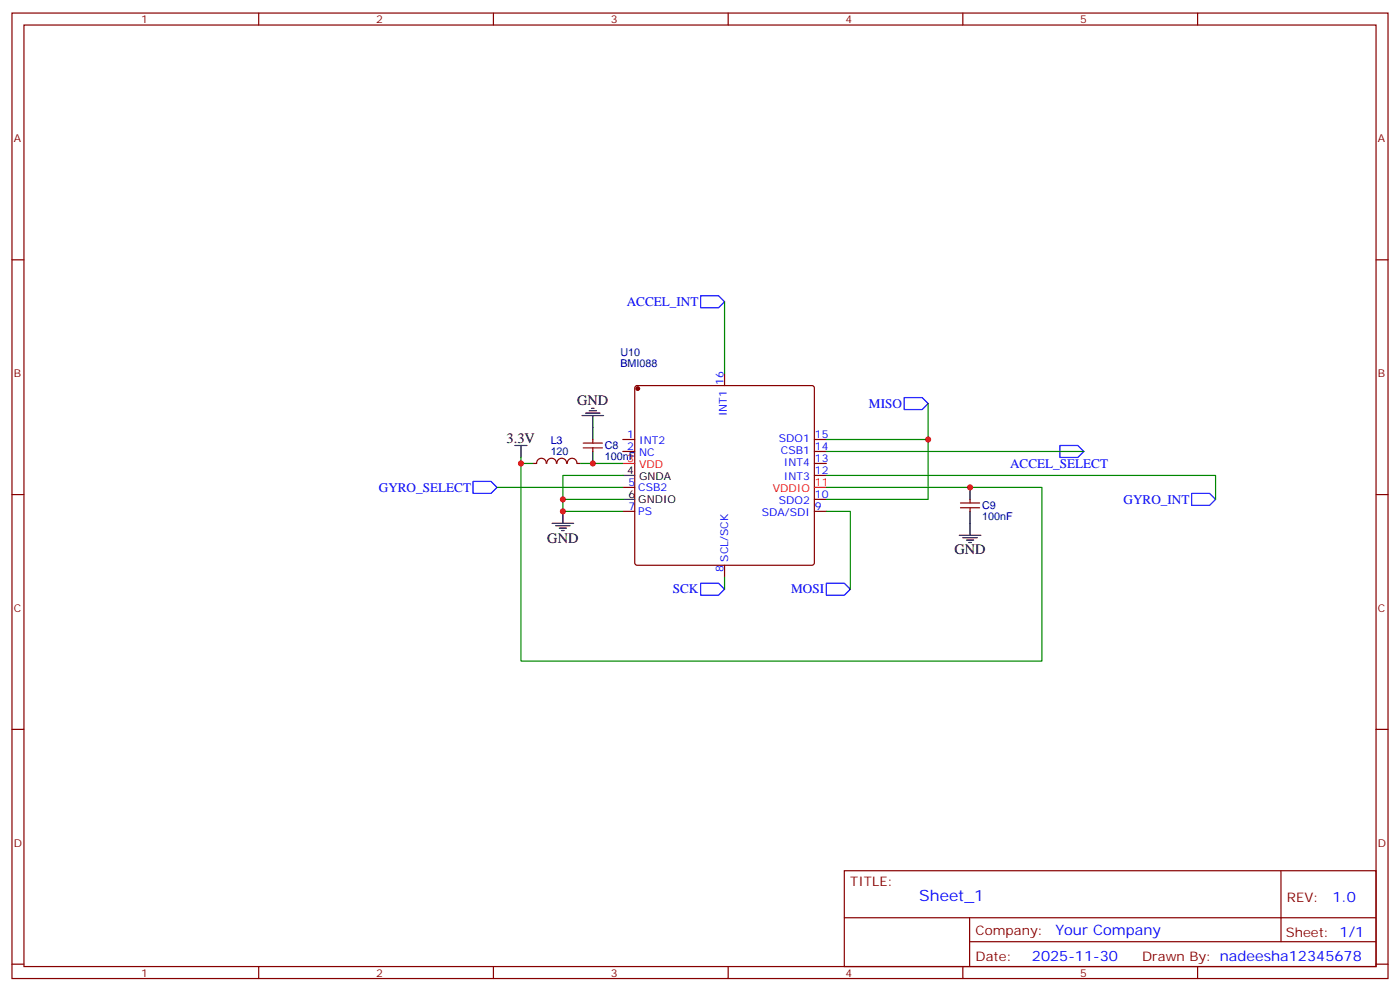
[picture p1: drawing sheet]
<svg xmlns="http://www.w3.org/2000/svg" width="412mm" height="292mm" viewBox="0 0 412 292" stroke-linecap="round" stroke-linejoin="round" font-family="sans-serif">
<g fill="none" stroke="#870000" stroke-width=".35">
<path d="M3.5 3.8h405.4v284.4h-405.4zM7.1 7.4h398.2v277.3h-398.2zM76.2 3.8v3.6M145.3 3.8v3.6M214.5 3.8v3.6M283.6 3.8v3.6M352.8 3.8v3.6M3.5 76.5h3.6M405.3 76.5h3.6M187.2 113.8l.5-.2h51.5l.5 .2 .2 .5v51.5l-.2 .5-.5 .2h-51.5l-.5-.3-.2-.4v-51.5zM213.4 110v3.6M157 136.5h1"/>
<path d="M158.1 136.5a1.41 1.41 0 0 1 1.4-1.5 1.41 1.41 0 0 1 1.4 1.5M161.1 136.5a1.41 1.41 0 0 1 1.4-1.5 1.41 1.41 0 0 1 1.4 1.5M164.1 136.5a1.41 1.41 0 0 1 1.4-1.5 1.41 1.41 0 0 1 1.4 1.5M167.1 136.5a1.41 1.41 0 0 1 1.4-1.5 1.41 1.41 0 0 1 1.4 1.5M170 136.5h1.1M171.8 130.5h5.6M171.8 131.9h5.6M174.6 129.4v1.1M174.6 131.9v1.1M183.4 129.4h3.6M183.4 133h3.6M239.9 129.4h3.5"/>
<path d="M239.9 133h3.5M239.9 136.5h3.5M3.5 145.7h3.6M183.4 143.5h3.6M183.4 150.6h3.6M239.9 150.6h3.5M239.9 147.1h3.5M239.9 140h3.5M282.9 148.1h5.7M282.9 149.5h5.7M285.8 147.1v1M285.8 149.5v1.1"/>
<path d="M405.3 145.7h3.6M213.4 166.5v3.5M3.5 214.8h3.6M405.3 214.8h3.6M248.7 256.4h156.6v28.3h-156.6zM377.3 256.5v20.8M248.7 270.3h156.5M285.6 277.3h119.6M285.6 270.3v14.1M3.5 284h3.6M76.2 284.7v3.5M145.3 284.7v3.5"/>
<path d="M214.5 284.7v3.5M283.6 284.7v3.5M352.8 284.7v3.5M405.3 284h3.6"/>
</g>
<circle cx="187.9" cy="114.4" r=".53" fill="#870000" stroke="#870000" stroke-width=".35"/>
<path d="M183.4 136.5h3.6M239.9 143.5h3.5" fill="none" stroke="#f00" stroke-width=".35"/>
<g fill="none" stroke="#000" stroke-width=".35">
<path d="M151.7 131.2h3.5M153.5 131.2v3.5M171.4 122.4h6.4M172.5 121.7h4.2M173.6 121h2.1M174.3 120.3h.7M174.6 122.4v7M174.6 133v3.5M162.6 154.1h6.4M163.7 154.8h4.2M164.7 155.5h2.2M165.5 156.2h.7"/>
<path d="M165.8 150.6v3.5M183.4 140h3.6M183.4 147.1h3.6M282.6 157.7h6.3M283.6 158.4h4.3M284.7 159.1h2.1M285.4 159.8h.7M285.8 143.5v3.6M285.8 150.6v7.1"/>
</g>
<path d="M206.4 87.1h5.3l1.7 1.8-1.7 1.7h-5.3zM266.3 117.1h5.3l1.8 1.8-1.8 1.7h-5.3zM312.2 131.2h5.3l1.8 1.8-1.8 1.7h-5.3zM139.3 141.8h5.3l1.8 1.7-1.8 1.8h-5.3zM351 145.3h5.3l1.8 1.8-1.8 1.7h-5.3zM206.4 171.8h5.3l1.7 1.7-1.7 1.8h-5.3zM243.4 171.8h5.3l1.8 1.7-1.8 1.8h-5.3z" fill="none" stroke="#00f" stroke-width=".35"/>
<g fill="none" stroke="#008700" stroke-width=".35">
<path d="M213.4 88.9v21.1M273.4 118.9v10.5h-30M153.5 134.7v60h153.4v-51.2h-63.5M153.5 136.5h3.5M171.1 136.5h12.3M243.4 133h75.9M273.4 129.4v17.7h-30M146.4 143.5h37M183.4 147.1h-17.6v3.5h17.6M183.4 140h-17.6v7.1M243.4 150.6h7.1v22.9M243.4 140h114.7v7.1"/>
<path d="M213.4 170v3.5"/>
</g>
<g fill="#c00">
<circle cx="165.8" cy="147.1" r=".88"/>
<circle cx="273.4" cy="129.4" r=".88"/>
<circle cx="153.5" cy="136.5" r=".88"/>
<circle cx="174.6" cy="136.5" r=".88"/>
<circle cx="285.8" cy="143.5" r=".88"/>
<circle cx="165.8" cy="150.6" r=".88"/>
</g>
<text font-size="4.6" fill="#00f" x="270.8" y="265.5">Sheet_1</text>
<g font-size="4.2">
<text x="170" y="119.2">GND</text>
<text x="149.2" y="130.5">3.3V</text>
<text x="161.2" y="159.8">GND</text>
<text x="281.2" y="163.3">GND</text>
</g>
<g font-size="4.2" fill="#00f">
<text x="392.5" y="265.7">1.0</text>
<text x="310.9" y="275.3">Your Company</text>
<text x="304" y="283.1">2025-11-30</text>
</g>
<g font-size="3.9" fill="#00f">
<text x="184.6" y="90.1">ACCEL_INT</text>
<text x="256" y="120.1">MISO</text>
<text x="297.5" y="137.8">ACCEL_SELECT</text>
<text x="111.6" y="144.8">GYRO_SELECT</text>
<text x="331" y="148.4">GYRO_INT</text>
<text x="198.2" y="174.8">SCK</text>
<text x="233" y="174.8">MOSI</text>
</g>
<g font-size="3.9" fill="#800">
<text x="250.5" y="261">TITLE:</text>
<text x="379.1" y="265.7">REV:</text>
<text x="287.4" y="275.2">Company:</text>
<text x="378.7" y="275.8">Sheet: 1/1</text>
<text x="287.4" y="282.9">Date:</text>
<text x="336.4" y="283">Drawn By: nadeesha12345678</text>
</g>
<g font-size="3.2" fill="#800">
<text x="41.6" y="6.8">1</text>
<text x="110.8" y="6.8">2</text>
<text x="179.9" y="6.8">3</text>
<text x="249.1" y="6.8">4</text>
<text x="318.2" y="6.8">5</text>
<text x="4.1" y="41.9">A</text>
<text x="405.9" y="41.9">A</text>
<text x="4.1" y="111.1">B</text>
<text x="405.9" y="111.1">B</text>
<text x="4.1" y="180.2">C</text>
<text x="405.9" y="180.2">C</text>
<text x="4.1" y="249.4">D</text>
<text x="405.9" y="249.4">D</text>
<text x="41.6" y="287.7">1</text>
<text x="110.8" y="287.7">2</text>
<text x="179.9" y="287.7">3</text>
<text x="249.1" y="287.7">4</text>
<text x="318.2" y="287.7">5</text>
</g>
<g font-size="3.2" fill="#000080">
<text x="182.7" y="104.9">U10</text>
<text x="182.7" y="108.1">BMI088</text>
<text x="162.2" y="130.8">L3</text>
<text x="162.2" y="133.9">120</text>
<text x="178.2" y="135.6">100nF</text>
<text x="178.2" y="132.3">C8</text>
<text x="289.3" y="150">C9</text>
<text x="289.3" y="153.2">100nF</text>
</g>
<g font-size="3.2" fill="#00f">
<text x="213.1" y="113.4" transform="rotate(-90 213.1 113.4)">16</text>
<text x="214.1" y="122.5" transform="rotate(-90 214.1 122.5)">INT1</text>
<text x="184.8" y="129.1">1</text>
<text x="188.3" y="130.8">INT2</text>
<text x="229.5" y="130.1">SDO1</text>
<text x="240.1" y="129.1">15</text>
<text x="184.8" y="132.6">2</text>
<text x="188.3" y="134.4">NC</text>
<text x="230" y="133.7">CSB1</text>
<text x="230.9" y="137.2">INT4</text>
<text x="240.1" y="136.1">13</text>
<text x="240.1" y="132.6">14</text>
<text x="185.1" y="143.2">5</text>
<text x="230.9" y="141.4">INT3</text>
<text x="240.1" y="139.7">12</text>
<text x="188" y="144.6">CSB2</text>
<text x="229.5" y="148.5">SDO2</text>
<text x="240.1" y="146.7">10</text>
<text x="185.1" y="150.2">7</text>
<text x="188" y="151.7">PS</text>
<text x="224.4" y="152">SDA/SDI</text>
<text x="240.1" y="150.2">9</text>
<text x="214.5" y="165.4" transform="rotate(-90 214.5 165.4)">SCL/SCK</text>
<text x="213.1" y="168.3" transform="rotate(-90 213.1 168.3)">8</text>
</g>
<g font-size="3.2" fill="#f00">
<text x="184.8" y="136.1">3</text>
<text x="188.3" y="137.9">VDD</text>
<text x="240.1" y="143.2">11</text>
<text x="227.7" y="145">VDDIO</text>
</g>
<g font-size="3.2">
<text x="184.8" y="139.7">4</text>
<text x="188.3" y="141.4">GNDA</text>
<text x="185.1" y="146.7">6</text>
<text x="188" y="148.1">GNDIO</text>
</g>
</svg>
